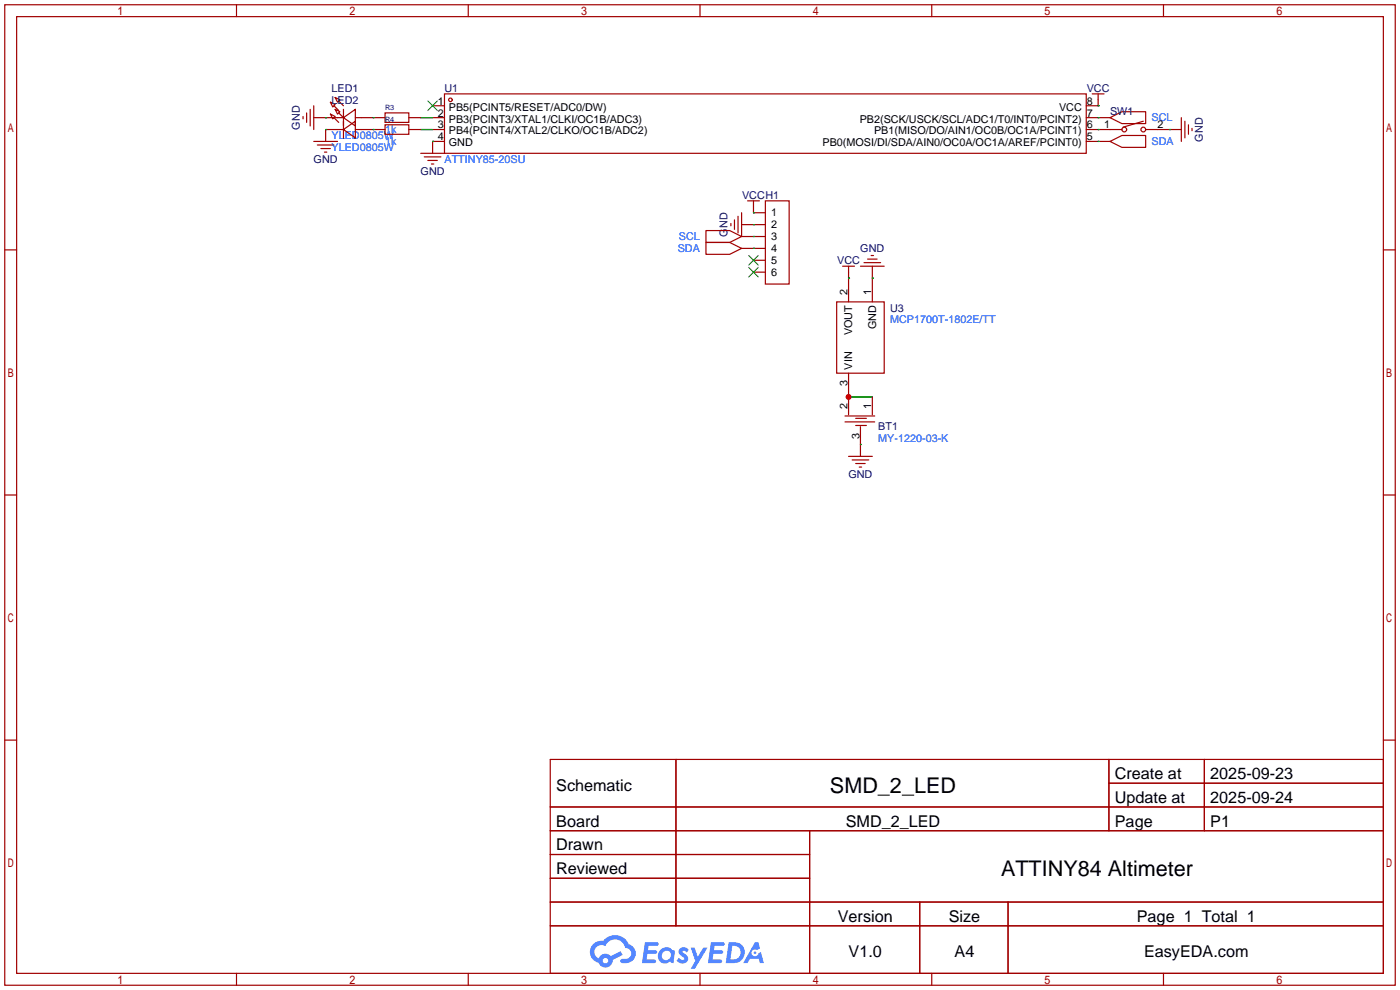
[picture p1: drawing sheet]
<svg xmlns="http://www.w3.org/2000/svg" width="299mm" height="212mm" viewBox="0 0 299 212" stroke-linecap="round" stroke-linejoin="round" font-family="sans-serif">
<g fill="none" stroke="#a10000" stroke-width=".25">
<path d="M1 1h297.2v209.6h-297.2zM3.6 3.6h292.1v204.4h-292.1zM50.5 1v2.6M100.1 1v2.6M149.6 1v2.6M199.1 1v2.6M248.7 1v2.6M1 53.4h2.6M295.7 53.4h2.5M1 105.8h2.6M295.7 105.8h2.5M1 158.2h2.6"/>
<path d="M295.7 158.2h2.5M117.6 162.3h178.1v45.7h-178.1zM117.6 172.5h178.1M117.6 177.5h178.1M144.5 162.3v35.6M173 177.5v30.5M237 162.3v15.2M237 167.4h58.7M257.4 162.3v15.2M117.6 182.6h55.4M117.6 192.8h178.1M117.6 187.7h55.4"/>
<path d="M117.6 197.9h178.1M196.6 192.8v15.2M215.4 192.8v15.2M50.5 208v2.6M100.1 208v2.6M149.6 208v2.6M199.1 208v2.6M248.7 208v2.6"/>
</g>
<g fill="#5487ff">
<path d="M145.3 202.7a1.3 1.3 0 0 1 1.9 .3l-.4 .6a.54 .54 0 0 0-.9-.2l.1 .2a1.34 1.34 0 0 1 .9 1.8 1.47 1.47 0 0 1-2.3-.1l.5-.6 .8 .5a.31 .31 0 0 0 .4-.3 .31 .31 0 0 0-.3-.4 1.12 1.12 0 0 1-.7-1.8z"/>
<path d="M147.6 202.5h.9l.6 2 1.2-2h.9l-2.7 4.6h-.9l1-1.7z"/>
<path d="M137.8 201.4h1.7a1.31 1.31 0 0 1 1.2 .2 .4 .4 0 0 1-.3 .5l-1.8 .1-.1 .9h1.6a.4 .4 0 0 1 .4 .4 .4 .4 0 0 1-.5 .4h-1.6l-.2 1.2h1.4a.46 .46 0 0 1 .5 0 .46 .46 0 0 1 .1 .5l-.4 .2h-2.6z"/>
<path d="M151.9 201.4h1.7a1.32 1.32 0 0 1 1.2 .2 .39 .39 0 0 1-.3 .5l-1.8 .1-.1 .9h1.6a.4 .4 0 0 1 .4 .4 .4 .4 0 0 1-.4 .4h-1.7l-.2 1.2h1.4a.46 .46 0 0 1 .5 0 .46 .46 0 0 1 .1 .5l-.4 .2h-2.6z"/>
<path d="M161.3 201.4h.8l.3 1.3-.6 .4a.75 .75 0 0 0-1.1 .3 .75 .75 0 0 0 .5 1 .75 .75 0 0 0 .9-.7l.5-.2 .6 2.3h-.8l-.3-.9h-1.8l-.5 .9h-1z"/>
<path d="M155.7 201.4l-.6 4.4h1.5a2.27 2.27 0 0 0 2.6-2.2 2.27 2.27 0 0 0-2.7-2.2zM156.5 202.1a1.5 1.5 0 0 1 1.8 1.6 1.5 1.5 0 0 1-1.9 1.4h-.3z"/>
<path d="M141.2 203a1.6 1.6 0 0 0-.3 2.3 1.6 1.6 0 0 0 2.3 .2l.7 .3 .3-2.4-.1-.3-.5-.1a1.58 1.58 0 0 0-2.4 0zM141.8 203.5a.98 .98 0 0 1 1.6 .4 .98 .98 0 0 1-1.1 1.3 .94 .94 0 0 1-.9-.7 .94 .94 0 0 1 .4-1z"/>
<path d="M126.8 201.8a2.37 2.37 0 0 0 1.1 4 1.54 1.54 0 0 0 1.8 1 1.54 1.54 0 0 0 1.2-1.6l2.2-1.1-.5-.8-2 1a1.57 1.57 0 0 0-2.7 .5 1.5 1.5 0 0 1-.7-2.1 1.5 1.5 0 0 1 2.2-.5 2.23 2.23 0 0 1 2.3-1.4 2.23 2.23 0 0 1 2 1.8 1.16 1.16 0 0 1 1.2 1.1 1.16 1.16 0 0 1-1.1 1.2h-.7a.47 .47 0 0 0-.5 .4 .47 .47 0 0 0 .4 .5 2.17 2.17 0 0 0 2.5-.9 2.17 2.17 0 0 0-.3-2.7l-.8-.4a3.2 3.2 0 0 0-5.5-.7l-1.1 .1zM128.8 205.3a.6 .6 0 0 1 1.2 0 .6 .6 0 0 1-1.2 0z"/>
<circle cx="161.4" cy="203.6" r=".28"/>
</g>
<g fill="none" stroke="#a10000" stroke-width=".25">
<path d="M64.8 24.9v.5M65.5 24.1v2.1M66.3 23.4v3.5M67.1 30.2h5M67.1 22.6v5.1M67.8 31h3.6M68.6 31.8h2M69.3 32.5h.5M70.6 21.8l1 .6-.5 .5zM70.6 24.4l1 .5-.5 .5zM71.4 22.6l1 1M71.4 25.1l1 1.1"/>
<path d="M71.6 20.8l1 .5-.5 .5zM71.6 23.4l1 .5-.5 .5zM72.4 24.1l1 1h-6.3M72.4 21.6l1 1M73.4 25.1l2.5-1.7v3.5zM73.4 27.7l2.5-1.8v3.6zM73.4 27.7h-3.8v2.5M73.4 23.4v6.1M75.9 25.1h6.4M75.9 27.7h6.4M82.3 24.1h5.1v2.1h-5.1zM82.3 26.7h5.1v2h-5.1z"/>
<path d="M87.4 25.1h2.5M87.4 27.7h2.5M89.9 32.8h5.1M90.7 33.5h3.5M91.4 34.3h2.1M92.2 35.1h.5M92.5 22.6h2.5M92.5 25.1h2.5M92.5 27.7h2.5M95 20.1h137.2v12.7h-137.2zM95 30.2h-2.5v2.6M232.2 25.1h5"/>
<path d="M232.2 27.7h7.6M232.2 30.2h5M233.4 20.1h2.6M234.7 20.1v2.5h-2.5M237.2 30.2l2.6-1.2h5.1v2.5h-5.1zM237.2 25.1l2.6-1.2h5.1v2.5h-5.1zM244.3 25.9l-4.3 1.3M244.9 27.7h7.6M252.5 25.1v5.1M253.2 25.9v3.6M254 26.7v2M254.8 27.4v.5"/>
<path d="M150.9 49.3h5.1l2.5 1.2-2.5 1.3h-5.1zM150.9 51.8h5.1l2.5 1.3-2.5 1.3h-5.1zM156.2 47.8v.5M157 47v2M157.7 46.2v3.6M158.5 48h5.1M158.5 50.5h5.1M158.5 53.1h5.1M158.5 45.5v5M159.8 42.9h2.5M161 42.9v2.6h2.6M161 55.6h2.6"/>
<path d="M161 58.2h2.6M163.6 42.9h5.1v17.8h-5.1zM180.1 56.9h2.5M181.4 56.9v7.6M183.9 56.9h5.1M184.7 56.1h3.5M185.4 55.4h2.1M186.2 54.6h.5M186.4 56.9v7.6M178.8 64.5h10.2v15.3h-10.2zM181.4 79.8v8.8M180.6 88.9h6.3"/>
<path d="M180.6 90.2h6.3M181.4 97.5h5M182.1 98.3h3.6M182.9 99.1h2M182.9 89.4h2.3M182.9 90.9h2.3M183.6 99.8h.5M183.9 91.2v6.3M186.4 84.8v3.8"/>
<circle cx="96.3" cy="21.3" r=".38"/>
<circle cx="240.3" cy="27.7" r=".51"/>
<circle cx="244.3" cy="27.7" r=".51"/>
</g>
<path d="M91.4 21.6l2.1 2M93.5 21.6l-2.1 2M160 54.6l2.1 2M160 57.2l2.1 2M162.1 54.6l-2.1 2M162.1 57.2l-2.1 2" fill="none" stroke="#3c3" stroke-width=".25"/>
<g fill="none" stroke="#008700" stroke-width=".25">
<path d="M69.6 25.1h.1M69.6 27.7h.1M79.8 25.1h.1M79.8 27.7h.1M89.9 27.7h2.6M89.9 25.1h2.6M92.5 30.2h.1M234.7 22.6h.1M234.7 30.2h.1M234.7 25.1h.1M234.7 27.7h.1M249.9 27.7h.1"/>
<path d="M161 48h.1M161 45.5h.1M161 50.5h.1M161 53.1h.1M181.4 59.4h.1M186.4 59.4h.1M181.4 84.8h5M183.9 95h.1"/>
</g>
<circle cx="181.4" cy="84.8" r=".63" fill="#c00"/>
<g font-size="4.6">
<text x="177.4" y="169.4">SMD_2_LED</text>
<text x="213.9" y="187.2">ATTINY84 Altimeter</text>
</g>
<g font-size="3.5">
<text x="238.3" y="166.5">Create at</text>
<text x="258.7" y="166.5">2025-09-23</text>
<text x="118.9" y="169.1">Schematic</text>
<text x="238.3" y="171.6">Update at</text>
<text x="258.7" y="171.6">2025-09-24</text>
<text x="118.9" y="176.7">Board</text>
<text x="180.8" y="176.7">SMD_2_LED</text>
<text x="238.3" y="176.7">Page</text>
<text x="258.7" y="176.7">P1</text>
<text x="118.9" y="181.8">Drawn</text>
<text x="118.9" y="186.8">Reviewed</text>
<text x="179.1" y="197">Version</text>
<text x="202.8" y="197">Size</text>
<text x="243" y="197">Page 1 Total 1</text>
<text x="181.4" y="204.6">V1.0</text>
<text x="204" y="204.6">A4</text>
<text x="244.5" y="204.6">EasyEDA.com</text>
</g>
<g font-size="2.3" fill="#000080">
<text x="70.9" y="19.6">LED1</text>
<text x="70.9" y="22.1">LED2</text>
<text x="95" y="19.6">U1</text>
<text x="232.3" y="19.6">VCC</text>
<text x="64.1" y="27.7" transform="rotate(-90 64.1 27.7)">GND</text>
<text x="237.2" y="24.7">SW1</text>
<text x="67" y="34.8">GND</text>
<text x="257.1" y="30.3" transform="rotate(-90 257.1 30.3)">GND</text>
<text x="89.9" y="37.4">GND</text>
<text x="158.6" y="42.5">VCCH1</text>
<text x="155.5" y="50.6" transform="rotate(-90 155.5 50.6)">GND</text>
<text x="183.9" y="53.9">GND</text>
<text x="178.9" y="56.4">VCC</text>
<text x="190.2" y="66.6">U3</text>
<text x="187.7" y="92">BT1</text>
<text x="181.3" y="102.2">GND</text>
</g>
<g font-size="2.3">
<text x="93.6" y="22.4">1</text>
<text x="95.9" y="23.6">PB5(PCINT5/RESET/ADC0/DW)</text>
<text x="226.3" y="23.6">VCC</text>
<text x="232.3" y="22.4">8</text>
<text x="93.6" y="24.9">2</text>
<text x="93.6" y="27.5">3</text>
<text x="93.6" y="30">4</text>
<text x="95.9" y="26.2">PB3(PCINT3/XTAL1/CLKI/OC1B/ADC3)</text>
<text x="95.9" y="28.7">PB4(PCINT4/XTAL2/CLKO/OC1B/ADC2)</text>
<text x="183.7" y="26.2">PB2(SCK/USCK/SCL/ADC1/T0/INT0/PCINT2)</text>
<text x="186.8" y="28.7">PB1(MISO/DO/AIN1/OC0B/OC1A/PCINT1)</text>
<text x="232.3" y="30">5</text>
<text x="232.3" y="27.5">6</text>
<text x="232.3" y="24.9">7</text>
<text x="236" y="27.5">1</text>
<text x="247.4" y="27.5">2</text>
<text x="95.9" y="31.3">GND</text>
<text x="175.8" y="31.3">PB0(MOSI/DI/SDA/AIN0/OC0A/OC1A/AREF/PCINT0)</text>
<text x="164.8" y="46.3">1</text>
<text x="164.8" y="48.8">2</text>
<text x="164.8" y="51.3">3</text>
<text x="164.8" y="53.9">4</text>
<text x="164.8" y="56.4">5</text>
<text x="164.8" y="59">6</text>
<text x="181.1" y="63" transform="rotate(-90 181.1 63)">2</text>
<text x="186.2" y="63" transform="rotate(-90 186.2 63)">1</text>
<text x="182.1" y="71.7" transform="rotate(-90 182.1 71.7)">VOUT</text>
<text x="187.2" y="70.4" transform="rotate(-90 187.2 70.4)">GND</text>
<text x="181.1" y="82.6" transform="rotate(-90 181.1 82.6)">3</text>
<text x="182.1" y="79" transform="rotate(-90 182.1 79)">VIN</text>
<text x="181.1" y="87.4" transform="rotate(-90 181.1 87.4)">2</text>
<text x="186.2" y="87.4" transform="rotate(-90 186.2 87.4)">1</text>
<text x="183.7" y="93.7" transform="rotate(-90 183.7 93.7)">3</text>
</g>
<g font-size="2.3" fill="#00f">
<text x="70.9" y="29.8">YLED0805W</text>
<text x="82.3" y="28.5">1k</text>
<text x="246.1" y="26">SCL</text>
<text x="70.9" y="32.3">YLED0805W</text>
<text x="82.3" y="31">1k</text>
<text x="95" y="34.8">ATTINY85-20SU</text>
<text x="246.1" y="31">SDA</text>
<text x="144.9" y="53.9">SDA</text>
<text x="145.1" y="51.4">SCL</text>
<text x="190.2" y="69.1">MCP1700T-1802E/TT</text>
<text x="187.7" y="94.5">MY-1220-03-K</text>
</g>
<g font-size="1.6" fill="#000080">
<text x="82.3" y="23.6">R3</text>
<text x="82.3" y="26.1">R4</text>
</g>
</svg>
